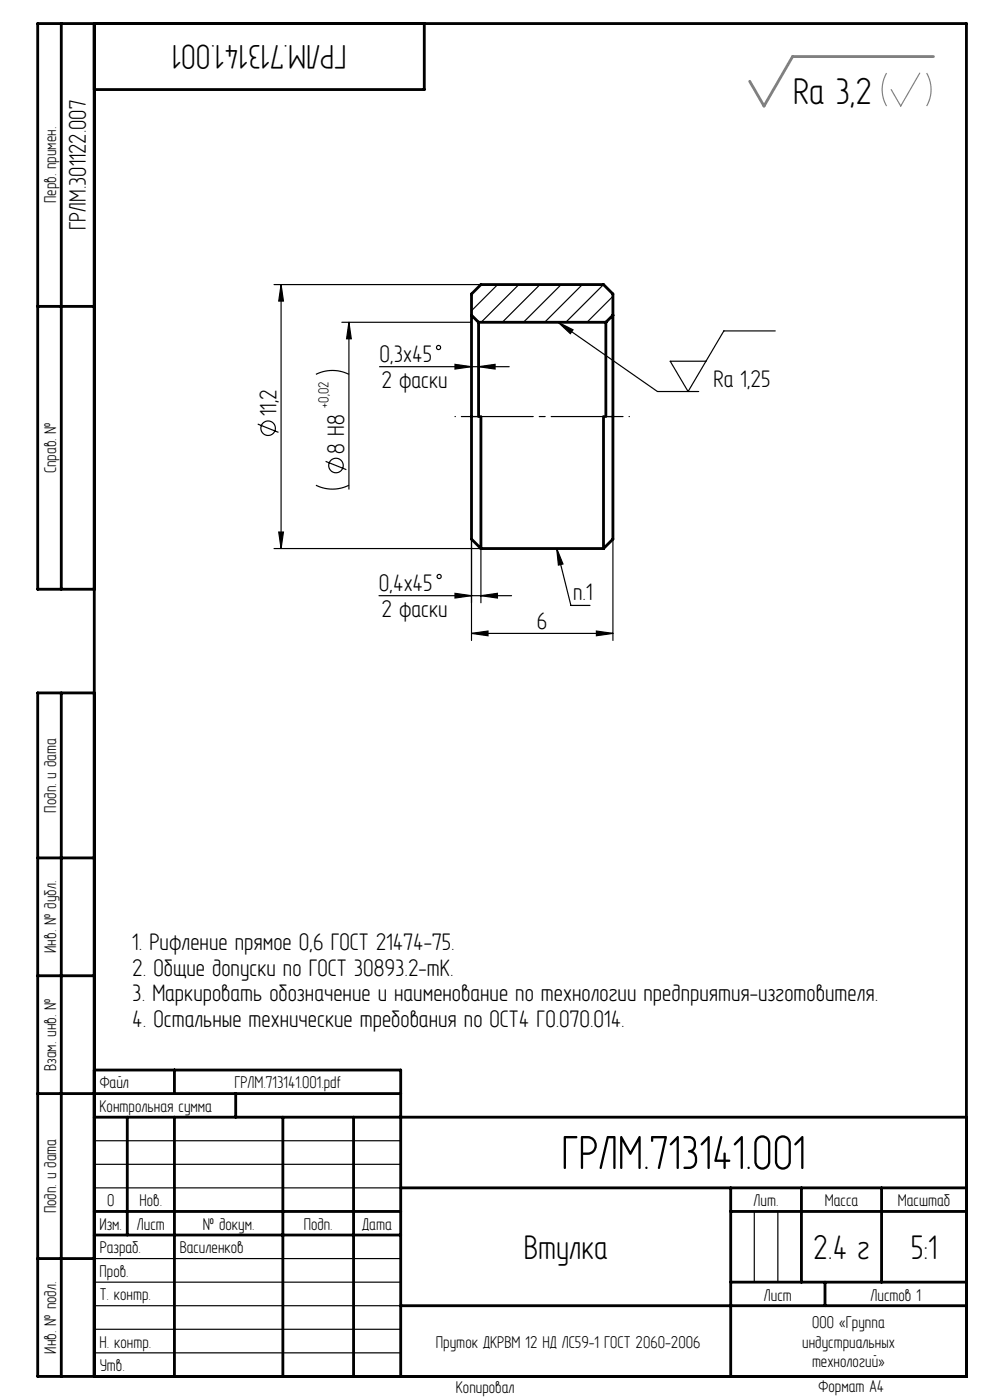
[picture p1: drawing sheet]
<svg xmlns="http://www.w3.org/2000/svg" width="210mm" height="297mm" viewBox="0 0 210 297" stroke-linecap="round" stroke-linejoin="round" font-family="sans-serif">
<g fill="none" stroke="#000" stroke-width=".25">
<path d="M58.1 60.4h43.9M59.6 60.4v56M59.6 60.4l.5 3.5h-1zM67 79.4a7.8 7.8 0 0 1 7 0M72.5 68.4h27.5M74 68.4v35.4M74 68.4l.5 3.5h-1zM80.5 77.8h27.5M96.5 77.3l3.5 .5-3.5 .5zM101.5 77.8l3.5-.5v1zM105.6 60.4l-5.6 5.5M110.1 60.4l-8 8"/>
<path d="M114.5 60.4l-8 8M118.4 68.4l3.2 1.6-.6 .8zM118.4 68.4l21.1 14.7h8.7M119 60.4l-8 8M123.5 60.4l-8 8M128 60.4l-8 8M130 62.9l-5.5 5.5M164.4 70.2h-10.9l-7.5 12.9-3.8-6.5h7.6M54.7 90l4.4 1.7M69.1 97.9l4.4 1.7M100 88.4h2M128 88.4h2"/>
<path d="M58.1 116.4h43.9v11.5M59.1 112.9h1l-.5 3.5zM67 102.9a7.8 7.8 0 0 0 7 0M100 109.9v26M118.1 116.4l1.3 3.2-.9 .3zM118.1 116.4l3 12h4.1M130 109.9v26M80.4 126.4h28.1M96.5 125.9l3.5 .5-3.5 .5zM100 134.4l3.5-.5v1zM100 134.4h30M102 126.4l3.5-.5v1z"/>
<path d="M126.5 133.9l3.5 .5-3.5 .5zM20 242h65M20 247h65M20 252h65M160 257v15M165 257v15M20 277h65M20 272h65M20 267h65M20 287h65M20 282h65"/>
<circle cx="93" cy="73.7" r=".44"/>
<circle cx="56.9" cy="90.8" r="1.54"/>
<circle cx="71.3" cy="98.8" r="1.54"/>
<circle cx="93.2" cy="122.3" r=".44"/>
</g>
<path d="M188.1 15.5a7 7 0 0 0 0 7M195.1 15.5l-4 7-2.1-3.5M196.6 15.5a7 7 0 0 1 0 7" fill="none" stroke="#808080" stroke-width=".25"/>
<path d="M133.5 88.4h-37" fill="none" stroke="#000" stroke-width=".25" stroke-dasharray="15.2 1.3 1.3 1.3" stroke-dashoffset="-1.4"/>
<g fill="none" stroke="#000" stroke-width=".6">
<path d="M13 5v120M20 5v287M90 5v14h-70M8 65h12M100 66.9v47.5l2 2M100 66.9v-4.5l2-2h26l2 2v4.5M100 66.9l1.5 1.5M101.5 68.4v20M101.5 68.4h27M128.5 68.4v20M130 66.9v47.5l-2 2M130 66.9l-1.5 1.5"/>
<path d="M102 88.4v28M128 88.4v28M102 116.4h26M20 125h-12v-120h197v287h-197v-145h12M13 147v145M8 182h12M8 207h12M8 232h77M20 227h65v65M20 237h185M27 237v25M37 227v5"/>
<path d="M37 237v55M50 232v5M60 237v55M75 237v55M20 257h65M85 252h120M155 252v40M155 257h50M170 252v20M187 252v20M8 267h12M20 262h65"/>
<path d="M85 277h120M155 272h50M175 272v5"/>
</g>
<path d="M162.1 22.5h.1" fill="none" stroke="#808080" stroke-width=".25" stroke-dasharray="15.2 1.3 1.3 1.3"/>
<path d="M198 12h-29.9l-6 10.5-3.1-5.2" fill="none" stroke="#808080" stroke-width=".6"/>
<g fill="#000">
<path d="M74 68.4l.5 3.5h-1z"/>
<path d="M59.6 60.4l.5 3.5h-1zM59.1 112.9h1l-.5 3.5z"/>
<path d="M96.5 77.3l3.5 .5-3.5 .5zM101.5 77.8l3.5-.5v1zM96.5 125.9l3.5 .5-3.5 .5zM102 126.4l3.5-.5v1z"/>
<path d="M118.1 116.4l1.3 3.2-.9 .3zM118.4 68.4l3.2 1.6-.6 .8z"/>
<path d="M126.5 133.9l3.5 .5-3.5 .5zM100 134.4l3.5-.5v1z"/>
</g>
<text font-size="11" x="119.1" y="248">ГРЛМ.713141.001</text>
<text font-size="8.6" x="168.3" y="22">Ra 3,2</text>
<g font-size="7.8">
<text x="73.5" y="9.5" transform="rotate(-180 73.5 9.5)">ГРЛМ.713141.001</text>
<text x="111.1" y="267">Втулка</text>
<text x="172.5" y="267">2.4 г</text>
<text x="193.2" y="267">5:1</text>
</g>
<g font-size="5.5">
<text x="18.2" y="48.8" transform="rotate(-90 18.2 48.8)">ГРЛМ.301122.007</text>
<text x="80.5" y="76.8">0,3х45</text>
<text x="80.9" y="82.3">2 фаски</text>
<text x="151.4" y="82.1">Ra 1,25</text>
<text x="58.6" y="88.3" transform="rotate(-90 58.6 88.3)">11,2</text>
<text x="73" y="96.2" transform="rotate(-90 73 96.2)">8 H8</text>
<text x="80.4" y="125.4">0,4х45</text>
<text x="80.9" y="130.9">2 фаски</text>
<text x="121.6" y="127.4">п.1</text>
<text x="113.9" y="133.4">6</text>
<text x="28.1" y="201.5">1. Рифление прямое 0,6 ГОСТ 21474-75.</text>
<text x="28.1" y="207">2. Общие допуски по ГОСТ 30893.2-mK.</text>
<text x="28.1" y="212.5">3. Маркировать обозначение и наименование по технологии предприятия-изготовителя.</text>
<text x="28.1" y="218">4. Остальные технические требования по ОСТ4 ГО.070.014.</text>
</g>
<g font-size="3.9">
<text x="11.9" y="43.1" transform="rotate(-90 11.9 43.1)">Перв. примен.</text>
<text x="11.9" y="100.4" transform="rotate(-90 11.9 100.4)">Справ. №</text>
<text x="11.9" y="172.4" transform="rotate(-90 11.9 172.4)">Подп. и дата</text>
<text x="11.9" y="202.1" transform="rotate(-90 11.9 202.1)">Инв. № дубл.</text>
<text x="11.9" y="227.2" transform="rotate(-90 11.9 227.2)">Взам. инв. №</text>
<text x="21.2" y="230.9">Файл</text>
<text x="49.7" y="230.9">ГРЛМ.713141.001.pdf</text>
<text x="21.1" y="235.9">Контрольная сумма</text>
<text x="11.9" y="257.4" transform="rotate(-90 11.9 257.4)">Подп. и дата</text>
<text x="22.7" y="255.9">0</text>
<text x="29.6" y="255.9">Нов.</text>
<text x="159.9" y="255.9">Лит.</text>
<text x="174.9" y="255.9">Масса</text>
<text x="190.4" y="255.9">Масштаб</text>
<text x="21.1" y="260.9">Изм.</text>
<text x="29" y="260.9">Лист</text>
<text x="43" y="260.9">№ докум.</text>
<text x="64.4" y="260.9">Подп.</text>
<text x="76.9" y="260.9">Дата</text>
<text x="21.1" y="265.9">Разраб.</text>
<text x="38.1" y="265.9">Василенков</text>
<text x="21.1" y="270.9">Пров.</text>
<text x="21.1" y="275.9">Т. контр.</text>
<text x="162" y="275.9">Лист</text>
<text x="184.7" y="275.9">Листов 1</text>
<text x="172.3" y="281.7">ООО «Группа</text>
<text x="11.9" y="287.1" transform="rotate(-90 11.9 287.1)">Инв. № подл.</text>
<text x="21.1" y="285.9">Н. контр.</text>
<text x="92.4" y="285.9">Пруток ДКРВМ 12 НД ЛС59-1 ГОСТ 2060-2006</text>
<text x="170.2" y="285.9">индустриальных</text>
<text x="21.2" y="290.9">Утв.</text>
<text x="172.2" y="290.1">технологий»</text>
<text x="96.7" y="295.6">Копировал</text>
<text x="173.6" y="295.4">Формат A4</text>
</g>
<text font-size="3.3" x="69.7" y="86.5" transform="rotate(-90 69.7 86.5)">+0,02</text>
</svg>
